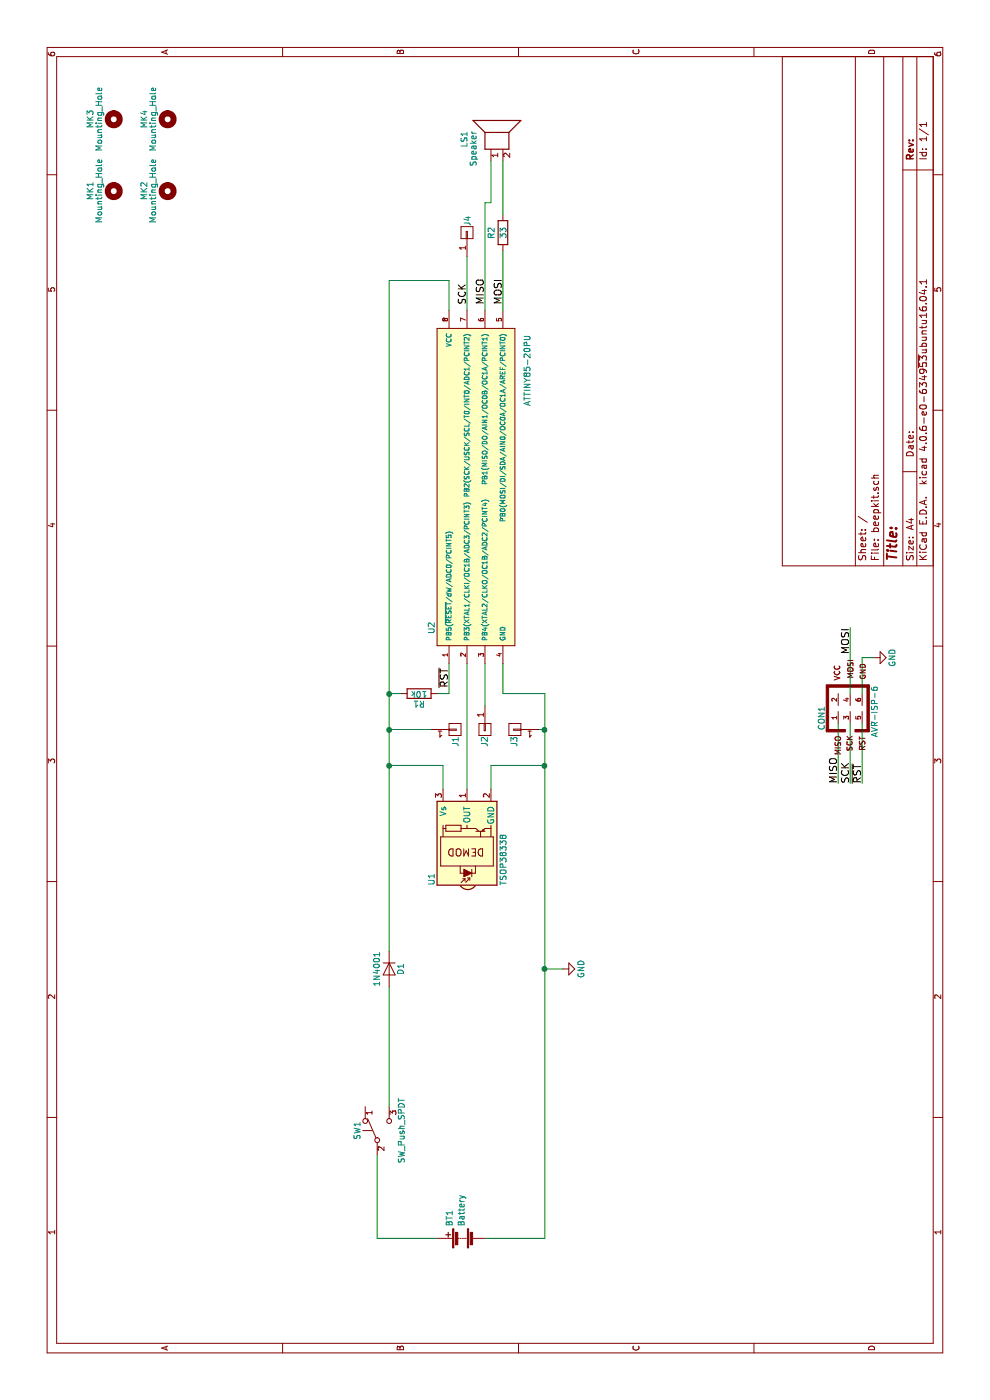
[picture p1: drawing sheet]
EESchema Schematic File Version 2
LIBS:beepkit-rescue
LIBS:74xgxx
LIBS:74xx
LIBS:ac-dc
LIBS:actel
LIBS:adc-dac
LIBS:allegro
LIBS:Altera
LIBS:analog_devices
LIBS:analog_switches
LIBS:atmel
LIBS:audio
LIBS:battery_management
LIBS:bbd
LIBS:bosch
LIBS:brooktre
LIBS:cmos4000
LIBS:cmos_ieee
LIBS:conn
LIBS:contrib
LIBS:cypress
LIBS:dc-dc
LIBS:device
LIBS:digital-audio
LIBS:diode
LIBS:display
LIBS:dsp
LIBS:elec-unifil
LIBS:ESD_Protection
LIBS:ftdi
LIBS:gennum
LIBS:graphic_symbols
LIBS:hc11
LIBS:infineon
LIBS:intel
LIBS:interface
LIBS:intersil
LIBS:ir
LIBS:Lattice
LIBS:leds
LIBS:LEM
LIBS:linear
LIBS:maxim
LIBS:mechanical
LIBS:memory
LIBS:microchip
LIBS:microchip_dspic33dsc
LIBS:microchip_pic10mcu
LIBS:microchip_pic12mcu
LIBS:microchip_pic16mcu
LIBS:microchip_pic18mcu
LIBS:microchip_pic24mcu
LIBS:microchip_pic32mcu
LIBS:microcontrollers
LIBS:modules
LIBS:motor_drivers
LIBS:motorola
LIBS:motors
LIBS:msp430
LIBS:nordicsemi
LIBS:nxp
LIBS:nxp_armmcu
LIBS:onsemi
LIBS:opto
LIBS:Oscillators
LIBS:philips
LIBS:power
LIBS:powerint
LIBS:Power_Management
LIBS:pspice
LIBS:references
LIBS:regul
LIBS:relays
LIBS:rfcom
LIBS:RFSolutions
LIBS:sensors
LIBS:silabs
LIBS:siliconi
LIBS:stm8
LIBS:stm32
LIBS:supertex
LIBS:switches
LIBS:texas
LIBS:transf
LIBS:transistors
LIBS:triac_thyristor
LIBS:ttl_ieee
LIBS:valves
LIBS:video
LIBS:wiznet
LIBS:Worldsemi
LIBS:Xicor
LIBS:xilinx
LIBS:zetex
LIBS:Zilog
LIBS:beepkit-cache
EELAYER 25 0
EELAYER END
$Descr A4 11693 8268
encoding utf-8
Sheet 1 1
Title ""
Date ""
Rev ""
Comp ""
Comment1 ""
Comment2 ""
Comment3 ""
Comment4 ""
$EndDescr
$Comp
L ATTINY85-20PU-RESCUE-beepkit U2
U 1 1
P 7600 4000
F 0 "U2" H 6450 4400 50  0000 C CNN
F 1 "ATTINY85-20PU" H 8600 3600 50  0000 C CNN
F 2 "Housings_DIP:DIP-8_W7.62mm" H 8600 4000 50  0001 C CIN
F 3 "" H 7600 4000 50  0001 C CNN
	1    7600 4000
	1    0    0    -1  
$EndComp
$Comp
L 1N4001 D1
U 1 1
P 3600 3250
F 0 "D1" H 3600 3350 50  0000 C CNN
F 1 "1N4001" H 3600 3150 50  0000 C CNN
F 2 "Diodes_THT:D_DO-41_SOD81_P10.16mm_Horizontal" H 3600 3075 50  0001 C CNN
F 3 "" H 3600 3250 50  0001 C CNN
	1    3600 3250
	-1   0    0    1   
$EndComp
$Comp
L Battery BT1
U 1 1
P 1350 3850
F 0 "BT1" H 1450 3950 50  0000 L CNN
F 1 "Battery" H 1450 3850 50  0000 L CNN
F 2 "Battery_Holders:Keystone_2479_3xAAA" V 1350 3910 50  0001 C CNN
F 3 "" V 1350 3910 50  0001 C CNN
	1    1350 3850
	1    0    0    -1  
$EndComp
$Comp
L SW_Push_SPDT SW1
U 1 1
P 2250 3150
F 0 "SW1" H 2250 3320 50  0000 C CNN
F 1 "SW_Push_SPDT" H 2250 2950 50  0000 C CNN
F 2 "MLH-Switches:EOZ-1K2-SPDT-CO" H 2250 3150 50  0001 C CNN
F 3 "" H 2250 3150 50  0001 C CNN
	1    2250 3150
	1    0    0    -1  
$EndComp
$Comp
L TSOP382xx U1
U 1 1
P 4700 3900
F 0 "U1" H 4300 4200 50  0000 L CNN
F 1 "TSOP38338" H 4300 3600 50  0000 L CNN
F 2 "Opto-Devices:IRReceiver_Vishay_MINICAST-3pin" H 4650 3525 50  0001 C CNN
F 3 "" H 5350 4200 50  0001 C CNN
	1    4700 3900
	1    0    0    -1  
$EndComp
$Comp
L Speaker LS1
U 1 1
P 10550 4100
F 0 "LS1" H 10600 4325 50  0000 R CNN
F 1 "Speaker" H 10600 4250 50  0000 R CNN
F 2 "MLH-Terminals:2p_wire_terminal" H 10550 3900 50  0001 C CNN
F 3 "" H 10540 4050 50  0001 C CNN
	1    10550 4100
	1    0    0    -1  
$EndComp
$Comp
L R R2
U 1 1
P 9750 4200
F 0 "R2" V 9650 4200 50  0000 C CNN
F 1 "33" V 9750 4200 50  0000 C CNN
F 2 "Resistors_THT:R_Axial_DIN0207_L6.3mm_D2.5mm_P10.16mm_Horizontal" V 9680 4200 50  0001 C CNN
F 3 "" H 9750 4200 50  0001 C CNN
	1    9750 4200
	0    1    1    0   
$EndComp
$Comp
L AVR-ISP-6 CON1
U 1 1
P 5800 7100
F 0 "CON1" H 5695 7340 50  0000 C CNN
F 1 "AVR-ISP-6" H 5535 6870 50  0000 L BNN
F 2 "Connectors:IDC_Header_Straight_6pins" V 5280 7140 50  0001 C CNN
F 3 "" H 5775 7100 50  0001 C CNN
	1    5800 7100
	1    0    0    -1  
$EndComp
Wire Wire Line
	9100 4200 9600 4200
Wire Wire Line
	9900 4200 10350 4200
Wire Wire Line
	9100 4050 10000 4050
Wire Wire Line
	10000 4050 10000 4100
Wire Wire Line
	10000 4100 10350 4100
Wire Wire Line
	5100 3900 6150 3900
Wire Wire Line
	1350 3150 2050 3150
Wire Wire Line
	2450 3250 3450 3250
Wire Wire Line
	1350 3650 1350 3150
Wire Wire Line
	3750 3250 9350 3250
Wire Wire Line
	9350 3250 9350 3750
Wire Wire Line
	9350 3750 9100 3750
Wire Wire Line
	5100 3700 5300 3700
Wire Wire Line
	5300 3700 5300 3250
Connection ~ 5300 3250
$Comp
L R R1
U 1 1
P 5900 3500
F 0 "R1" V 5980 3500 50  0000 C CNN
F 1 "10k" V 5900 3500 50  0000 C CNN
F 2 "Resistors_THT:R_Axial_DIN0207_L6.3mm_D2.5mm_P10.16mm_Horizontal" V 5830 3500 50  0001 C CNN
F 3 "" H 5900 3500 50  0001 C CNN
	1    5900 3500
	-1   0    0    1   
$EndComp
Wire Wire Line
	5900 3650 5900 3750
Wire Wire Line
	5900 3750 6150 3750
Wire Wire Line
	5900 3350 5900 3250
Connection ~ 5900 3250
$Comp
L GND #PWR01
U 1 1
P 3600 4700
F 0 "#PWR01" H 3600 4450 50  0001 C CNN
F 1 "GND" H 3600 4550 50  0000 C CNN
F 2 "" H 3600 4700 50  0001 C CNN
F 3 "" H 3600 4700 50  0001 C CNN
	1    3600 4700
	1    0    0    -1  
$EndComp
Wire Wire Line
	1350 4050 1350 4550
Wire Wire Line
	1350 4550 5900 4550
Wire Wire Line
	5900 4550 5900 4200
Wire Wire Line
	5900 4200 6150 4200
Wire Wire Line
	5100 4100 5300 4100
Wire Wire Line
	5300 4100 5300 4550
Connection ~ 5300 4550
Wire Wire Line
	3600 4700 3600 4550
Connection ~ 3600 4550
Text Label 9150 4200 0    60   ~ 0
MOSI
Text Label 9150 4050 0    60   ~ 0
MISO
Wire Wire Line
	9100 3900 9550 3900
Text Label 9150 3900 0    60   ~ 0
SCK
Text Label 5950 3750 0    60   ~ 0
~RST~
$Comp
L Mounting_Hole MK1
U 1 1
P 10100 950
F 0 "MK1" H 10100 1150 50  0000 C CNN
F 1 "Mounting_Hole" H 10100 1075 50  0000 C CNN
F 2 "Mounting_Holes:MountingHole_3.2mm_M3_ISO7380" H 10100 950 50  0001 C CNN
F 3 "" H 10100 950 50  0001 C CNN
	1    10100 950 
	1    0    0    -1  
$EndComp
$Comp
L Mounting_Hole MK3
U 1 1
P 10700 950
F 0 "MK3" H 10700 1150 50  0000 C CNN
F 1 "Mounting_Hole" H 10700 1075 50  0000 C CNN
F 2 "Mounting_Holes:MountingHole_3.2mm_M3_ISO7380" H 10700 950 50  0001 C CNN
F 3 "" H 10700 950 50  0001 C CNN
	1    10700 950 
	1    0    0    -1  
$EndComp
$Comp
L Mounting_Hole MK2
U 1 1
P 10100 1400
F 0 "MK2" H 10100 1600 50  0000 C CNN
F 1 "Mounting_Hole" H 10100 1525 50  0000 C CNN
F 2 "Mounting_Holes:MountingHole_3.2mm_M3_ISO7380" H 10100 1400 50  0001 C CNN
F 3 "" H 10100 1400 50  0001 C CNN
	1    10100 1400
	1    0    0    -1  
$EndComp
$Comp
L Mounting_Hole MK4
U 1 1
P 10700 1400
F 0 "MK4" H 10700 1600 50  0000 C CNN
F 1 "Mounting_Hole" H 10700 1525 50  0000 C CNN
F 2 "Mounting_Holes:MountingHole_3.2mm_M3_ISO7380" H 10700 1400 50  0001 C CNN
F 3 "" H 10700 1400 50  0001 C CNN
	1    10700 1400
	1    0    0    -1  
$EndComp
$Comp
L CONN_01X01 J2
U 1 1
P 5600 4050
F 0 "J2" H 5700 4050 50  0000 C CNN
F 1 "CONN_01X01" H 5700 3950 50  0001 C CNN
F 2 "Wire_Pads:SolderWirePad_single_SMD_5x10mm" H 5600 4050 50  0001 C CNN
F 3 "" H 5600 4050 50  0001 C CNN
	1    5600 4050
	-1   0    0    1   
$EndComp
Wire Wire Line
	5800 4050 6150 4050
Connection ~ 5600 4550
$Comp
L CONN_01X01 J1
U 1 1
P 5600 3800
F 0 "J1" V 5600 3700 50  0000 C CNN
F 1 "CONN_01X01" V 4650 3150 50  0001 C CNN
F 2 "Wire_Pads:SolderWirePad_single_SMD_5x10mm" H 5600 3800 50  0001 C CNN
F 3 "" H 5600 3800 50  0001 C CNN
	1    5600 3800
	0    1    1    0   
$EndComp
$Comp
L CONN_01X01 J3
U 1 1
P 5600 4300
F 0 "J3" V 5600 4400 50  0000 C CNN
F 1 "CONN_01X01" V 5700 4400 50  0001 C CNN
F 2 "Wire_Pads:SolderWirePad_single_SMD_5x10mm" H 5600 4300 50  0001 C CNN
F 3 "" H 5600 4300 50  0001 C CNN
	1    5600 4300
	0    -1   -1   0   
$EndComp
Wire Wire Line
	5600 3600 5600 3250
Connection ~ 5600 3250
Wire Wire Line
	5600 4550 5600 4500
Wire Wire Line
	5150 7000 5650 7000
Text Label 5150 7000 0    60   ~ 0
MISO
Wire Wire Line
	5650 7100 5150 7100
Wire Wire Line
	5650 7200 5150 7200
Text Label 5150 7100 0    60   ~ 0
SCK
Text Label 5150 7200 0    60   ~ 0
~RST~
Wire Wire Line
	5900 7100 6450 7100
Text Label 6450 7100 2    60   ~ 0
MOSI
$Comp
L GND #PWR02
U 1 1
P 6200 7300
F 0 "#PWR02" H 6200 7050 50  0001 C CNN
F 1 "GND" H 6200 7150 50  0000 C CNN
F 2 "" H 6200 7300 50  0001 C CNN
F 3 "" H 6200 7300 50  0001 C CNN
	1    6200 7300
	1    0    0    -1  
$EndComp
Wire Wire Line
	5900 7200 6200 7200
Wire Wire Line
	6200 7200 6200 7300
$Comp
L CONN_01X01 J4
U 1 1
P 9750 3900
F 0 "J4" H 9850 3900 50  0000 C CNN
F 1 "CONN_01X01" H 9850 3800 50  0001 C CNN
F 2 "Wire_Pads:SolderWirePad_single_SMD_5x10mm" H 9750 3900 50  0001 C CNN
F 3 "" H 9750 3900 50  0001 C CNN
	1    9750 3900
	1    0    0    -1  
$EndComp
$EndSCHEMATC
